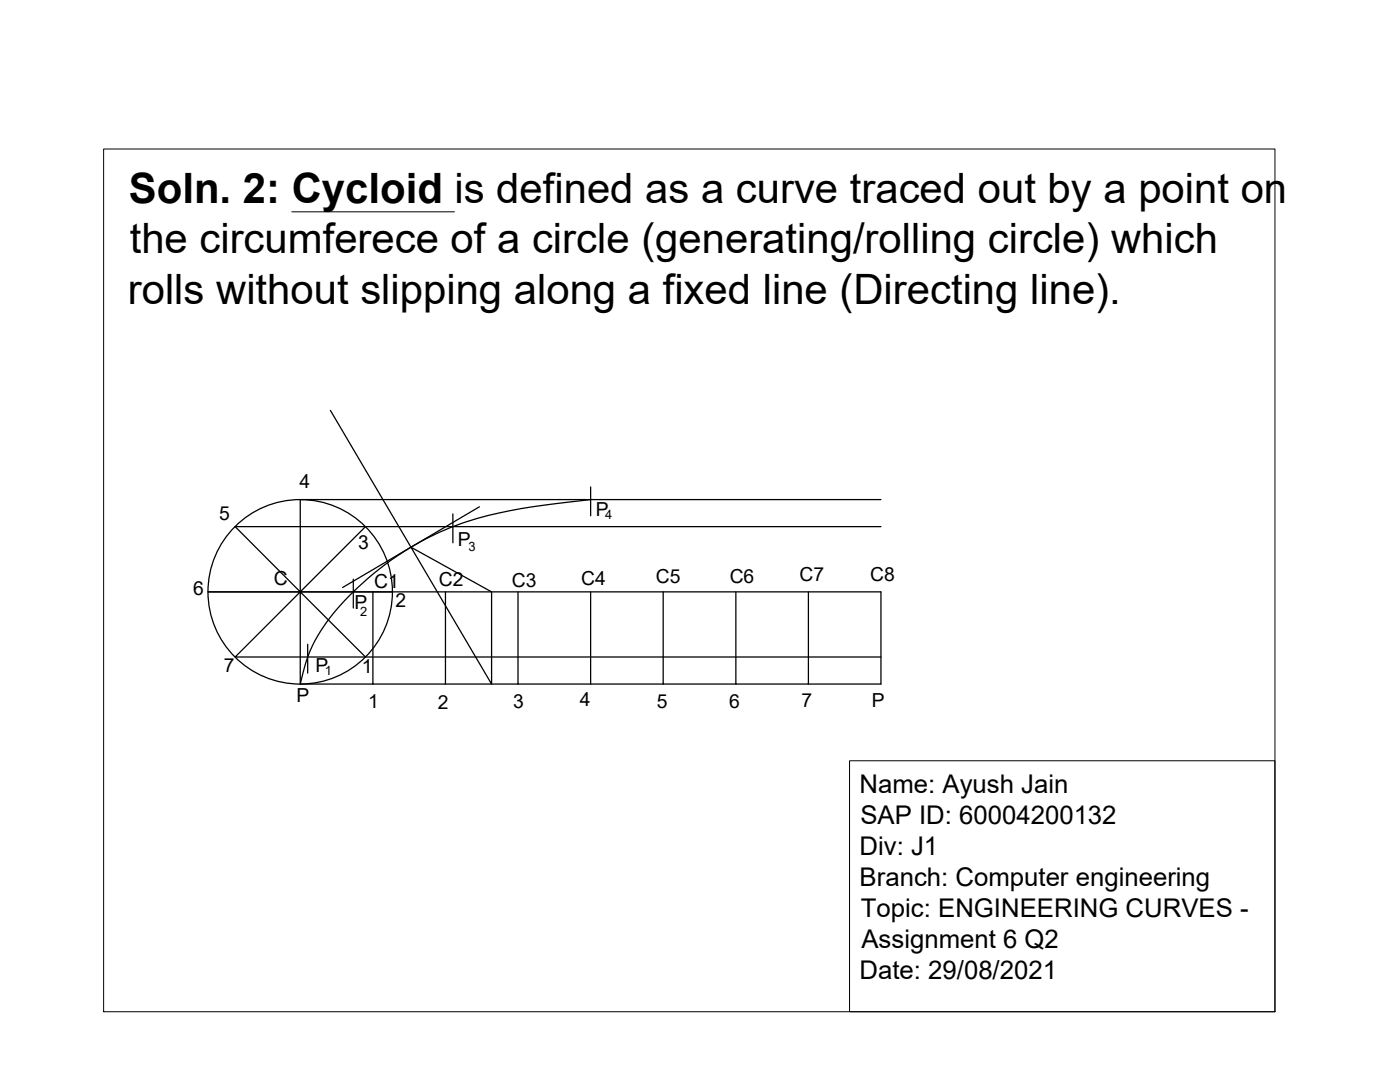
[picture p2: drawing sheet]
<svg xmlns="http://www.w3.org/2000/svg" width="279mm" height="216mm" viewBox="0 0 279 216" stroke-linecap="round" stroke-linejoin="round" font-family="sans-serif">
<!-- layer: TEMPLATE -->
<path d="M20.7 29.7h233.7v172.2h-233.7zM58.2 42.3h32.5M169.5 151.8h84.9v50.1h-84.9z" fill="none" stroke="#000" stroke-width=".2"/>
<!-- layer: 0 -->
<g fill="none" stroke="#000" stroke-width=".25">
<path d="M65.9 81.9l16.1 27.3 16.1 8.9v18.4l-16.1-27.3M117.9 99.7a136.2 136.2 0 0 0-22.7 3.8 58.2 58.2 0 0 0-31.2 22.4 28.5 28.5 0 0 0-4.1 10.6M117.9 97.2v5.7M175.8 99.7h-115.9v18.4l-13-13h128.9M70.5 115.6v5.7M72.9 105.1l-13 13h18.4M74.4 118.1v18.4M88.9 118.1v18.4M90.4 102.5v5.8M95.7 101.1l-27.3 16.1M103.4 118.1v18.4M117.9 118.1v18.4"/>
<path d="M132.4 118.1v18.4M146.9 118.1v18.4M161.3 118.1v18.4M61.4 128.6v5.7M72.9 131.1l-13-13v18.4M175.8 131.1h-128.9l13-13h-18.4h134.3v18.4h-115.9"/>
<circle cx="59.9" cy="118.1" r="18.4"/>
</g>
<path d="M74.4 136.5h.1M88.9 136.5h.1M103.4 136.5h.1M117.9 136.5h.1M132.4 136.5h.1M146.9 136.5h.1M161.3 136.5h.1" fill="none" stroke="#000" stroke-width=".2"/>
<g font-size="8.4">
<text x="25.7" y="40.5">Soln. 2: Cycloid is defined as a curve traced out by a point on</text>
<text x="25.9" y="50.6">the circumferece of a circle (generating/rolling circle) which</text>
<text x="25.5" y="60.6">rolls without slipping along a fixed line (Directing line).</text>
</g>
<g font-size="5.1">
<text x="171.5" y="158.2">Name: Ayush Jain</text>
<text x="171.7" y="164.4">SAP ID: 60004200132</text>
<text x="171.5" y="170.5">Div: J1</text>
<text x="171.6" y="176.7">Branch: Computer engineering</text>
<text x="171.8" y="182.9">Topic: ENGINEERING CURVES -</text>
<text x="171.9" y="189.1">Assignment 6 Q2</text>
<text x="171.5" y="195.3">Date: 29/08/2021</text>
</g>
<g font-size="3.9">
<text x="59.8" y="97.4">4</text>
<text x="43.7" y="103.7">5</text>
<text x="118.9" y="103">P</text>
<text x="71.5" y="109.5">3</text>
<text x="91.4" y="109">P</text>
<text x="38.5" y="118.7">6</text>
<text x="54.7" y="116.7">C</text>
<text x="74.7" y="117.3">C1</text>
<text x="87.6" y="116.9">C2</text>
<text x="102.1" y="117.2">C3</text>
<text x="116" y="116.7">C4</text>
<text x="130.9" y="116.4">C5</text>
<text x="145.6" y="116.4">C6</text>
<text x="159.6" y="116">C7</text>
<text x="173.7" y="115.9">C8</text>
<text x="70.7" y="121.5">P</text>
<text x="78.9" y="121">2</text>
<text x="44.7" y="134.1">7</text>
<text x="62.9" y="134">P</text>
<text x="72.2" y="134.3">1</text>
<text x="59.2" y="140.2">P</text>
<text x="73.4" y="141.3">1</text>
<text x="87.4" y="141.5">2</text>
<text x="102.4" y="141.2">3</text>
<text x="115.7" y="140.9">4</text>
<text x="131.1" y="141.2">5</text>
<text x="145.5" y="141.2">6</text>
<text x="159.9" y="141">7</text>
<text x="174" y="141">P</text>
</g>
<g font-size="2.6">
<text x="120.8" y="103.6">4</text>
<text x="93.5" y="109.8">3</text>
<text x="71.9" y="123">2</text>
<text x="64.8" y="134.7">1</text>
</g>
</svg>
